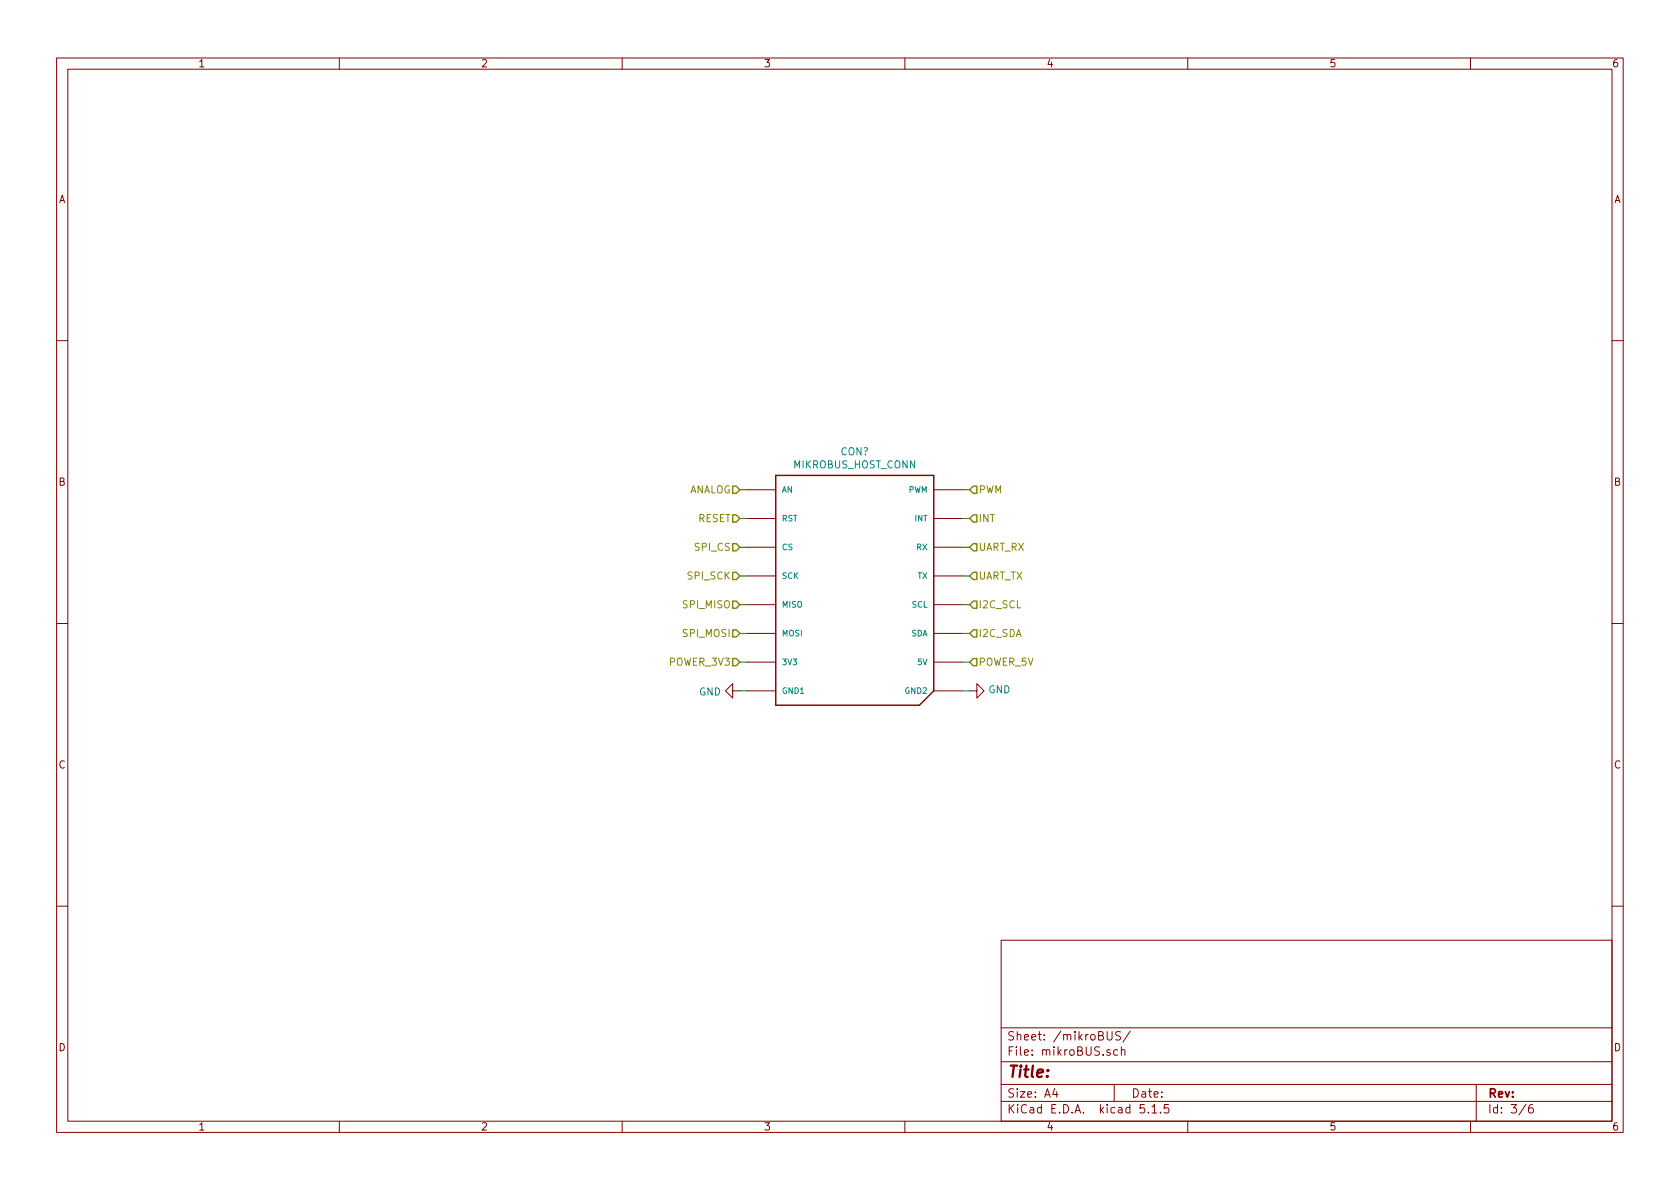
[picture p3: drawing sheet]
EESchema Schematic File Version 4
EELAYER 30 0
EELAYER END
$Descr A4 11693 8268
encoding utf-8
Sheet 4 6
Title ""
Date ""
Rev ""
Comp ""
Comment1 ""
Comment2 ""
Comment3 ""
Comment4 ""
$EndDescr
$Comp
L mikroBUS:MIKROBUS_HOST_CONN CON?
U 1 1
P 5400 4900
F 0 "CON?" H 5950 6667 50  0000 C CNN
F 1 "MIKROBUS_HOST_CONN" H 5950 6576 50  0000 C CNN
F 2 "mikroBUS:MIKROBUS_HOST_CONN" H 5550 6300 50  0001 L BNN
F 3 "" H 5400 4900 50  0001 C CNN
	1    5400 4900
	1    0    0    -1  
$EndComp
Text HLabel 5150 3400 0    50   Input ~ 0
ANALOG
Text HLabel 5150 3600 0    50   Input ~ 0
RESET
Text HLabel 5150 3800 0    50   Input ~ 0
SPI_CS
Text HLabel 5150 4000 0    50   Input ~ 0
SPI_SCK
Text HLabel 5150 4200 0    50   Input ~ 0
SPI_MISO
Text HLabel 5150 4400 0    50   Input ~ 0
SPI_MOSI
Text HLabel 5150 4600 0    50   Input ~ 0
POWER_3V3
$Comp
L power:GND #PWR?
U 1 1
P 5150 4800
F 0 "#PWR?" H 5150 4550 50  0001 C CNN
F 1 "GND" V 5155 4672 50  0000 R CNN
F 2 "" H 5150 4800 50  0001 C CNN
F 3 "" H 5150 4800 50  0001 C CNN
	1    5150 4800
	0    1    1    0   
$EndComp
$Comp
L power:GND #PWR?
U 1 1
P 6750 4800
F 0 "#PWR?" H 6750 4550 50  0001 C CNN
F 1 "GND" V 6755 4672 50  0000 R CNN
F 2 "" H 6750 4800 50  0001 C CNN
F 3 "" H 6750 4800 50  0001 C CNN
	1    6750 4800
	0    -1   -1   0   
$EndComp
Text HLabel 6750 4600 2    50   Input ~ 0
POWER_5V
Text HLabel 6750 4400 2    50   Input ~ 0
I2C_SDA
Text HLabel 6750 4200 2    50   Input ~ 0
I2C_SCL
Text HLabel 6750 4000 2    50   Input ~ 0
UART_TX
Text HLabel 6750 3800 2    50   Input ~ 0
UART_RX
Text HLabel 6750 3600 2    50   Input ~ 0
INT
Text HLabel 6750 3400 2    50   Input ~ 0
PWM
Wire Wire Line
	5200 3400 5150 3400
Wire Wire Line
	5150 3600 5200 3600
Wire Wire Line
	5150 3800 5200 3800
Wire Wire Line
	5150 4000 5200 4000
Wire Wire Line
	5150 4200 5200 4200
Wire Wire Line
	5150 4400 5200 4400
Wire Wire Line
	5150 4600 5200 4600
Wire Wire Line
	5200 4800 5150 4800
Wire Wire Line
	6700 4800 6750 4800
Wire Wire Line
	6700 4600 6750 4600
Wire Wire Line
	6750 4400 6700 4400
Wire Wire Line
	6700 4200 6750 4200
Wire Wire Line
	6750 4000 6700 4000
Wire Wire Line
	6750 3800 6700 3800
Wire Wire Line
	6700 3600 6750 3600
Wire Wire Line
	6700 3400 6750 3400
$EndSCHEMATC
